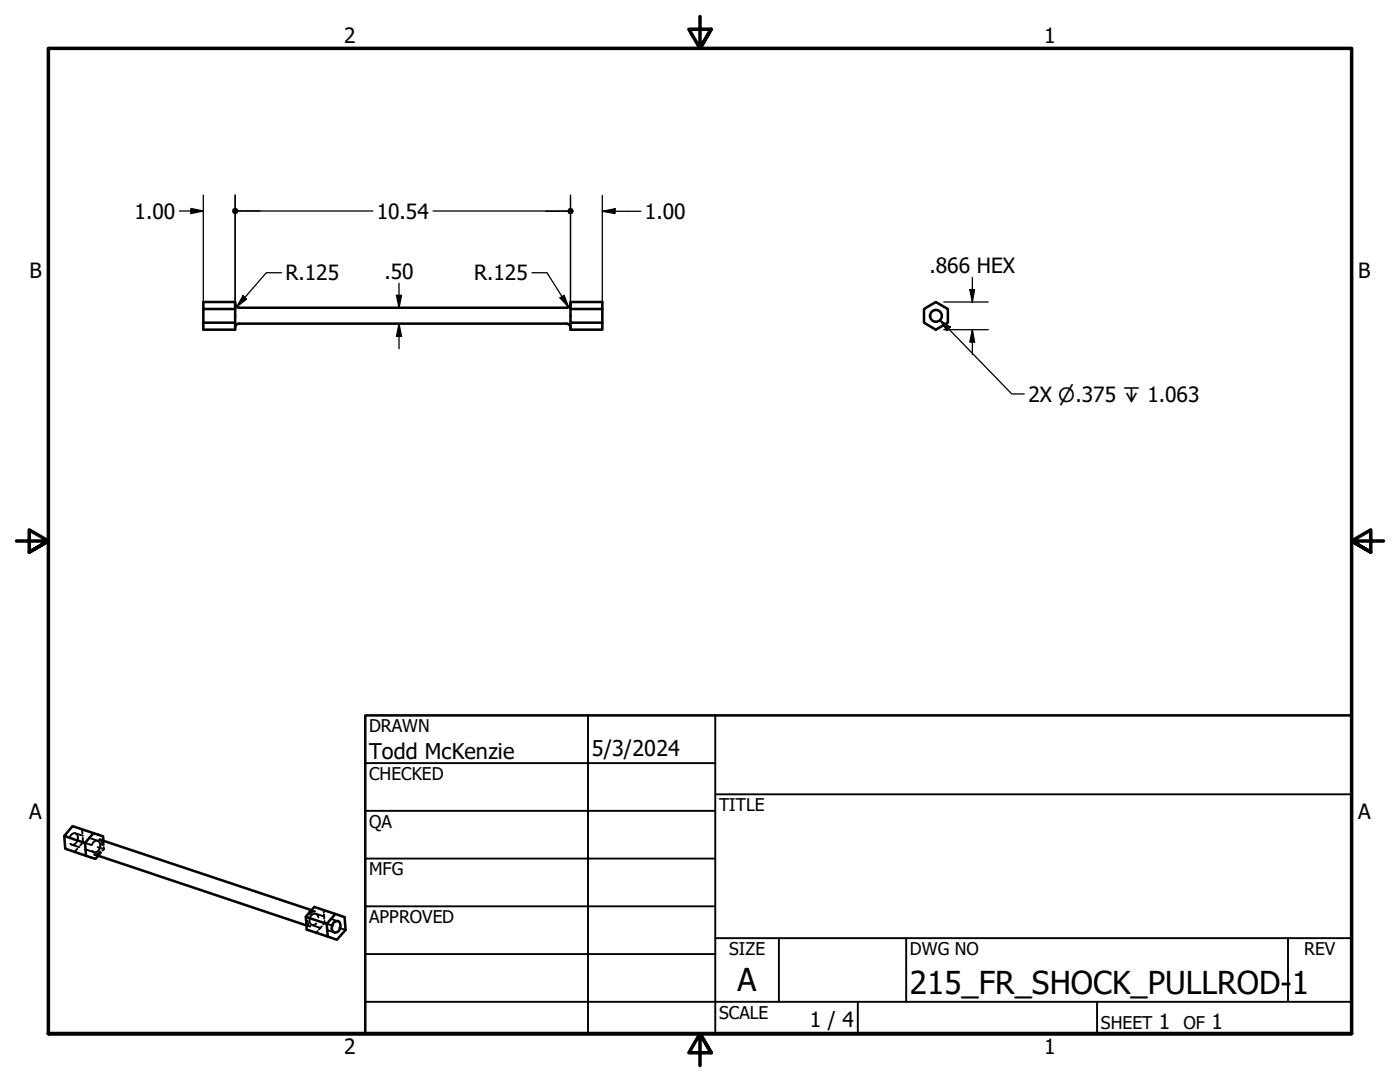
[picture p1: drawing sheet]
<svg xmlns="http://www.w3.org/2000/svg" width="279mm" height="216mm" viewBox="0 0 279 216" stroke-linecap="round" stroke-linejoin="round" font-family="sans-serif">
<!-- layer: Hidden (ANSI) -->
<g fill="none" stroke="#000" stroke-width=".38">
<path d="M13.9 167.1l.1-.3a.77 .77 0 0 1 .9-.6 .77 .77 0 0 1 .7 .9 1.41 1.41 0 0 1-1.2 1.5l-.4-.3M14.3 168.5l1.5 .5M15 166.3l1.6 .5M15.4 169.4l-.5 .6M16.4 165.5v.8M16.5 167.2l.1 .8-.6 .7M17 168.2l1.2 .4M17.3 169.5l1.4 .6M18 167.3l1.5 .5M18.4 168.6a.86 .86 0 0 1 1-.8 .86 .86 0 0 1 .6 1.1l-.1 .3a.88 .88 0 0 1-.5 .8 .88 .88 0 0 1-.9-.2M19.5 169l1.3 .4M19.7 170.6l-.1 .2"/>
<path d="M19.9 167.5l.2 .1 .2 .4 .1 .7M19.9 169.9l-.3 .4-.7 .2M20.2 170.1l-.4 .4M20.6 167.7v.2M20.6 168l.1 .6M20.7 169l.1 .4M20.8 169.4l-.4 .3M61.2 184.7h.2M61.4 183.7l.1 .9 .4 .2h-.2M62.2 181.6l.2 .1M62.3 184.6l1.5 .5M62.7 181.8l.2 .1h-.5l-.6 .6"/>
<path d="M63 182.3l1.5 .5M63.4 185.8l-.3 .3M63.6 183.1a.81 .81 0 0 0-.7-.8 .81 .81 0 0 0-.9 .6l-.2 .3a.83 .83 0 0 0 .2 1.1 .83 .83 0 0 0 1.1 0M64.2 184.8l-.6 .7M64.6 181.6v.5M64.6 182.4l.1 .9M64.8 183.8v.3l-.3 .4M65.2 185.5l1.5 .6M65.2 184.3l1.3 .4M66 183.3l1.4 .5M67.7 185.2l1.3 .3"/>
</g>
<!-- layer: Visible (ANSI) -->
<g fill="none" stroke="#000" stroke-width=".51">
<path d="M40.6 61.7v2.7M46.9 61.7h-6.3v-1.4h6.3v5.5h-6.3v-1.4h6.3M46.9 60.6a.79 .79 0 0 0 .8 .8M47.7 64.6a.79 .79 0 0 0-.8 .8M47.8 61.4h65.3M47.8 64.6h65.3M113.1 64.6a.79 .79 0 0 1 .8 .8M113.9 61.7h6.3v-1.4h-6.3v5.5h6.3v-1.4M113.9 60.6a.79 .79 0 0 1-.8 .8M120.2 61.7v2.7h-6.3M184.4 61.7l2.4-1.4 2.4 1.4v2.7l-2.4 1.4-2.4-1.4zM12.8 166.8l.2 2.6 4.1 1.4"/>
<path d="M18.7 166.2l-4.2-1.4-1.7 2 4.2 1.4M18.9 170.5l42.3 14.2M19.9 167.5l42.3 14.1M20.6 167.7v-.8l-1.9-.7-1.7 2 .1 2.6 1.9 .6 .6-.6M61 182.9l4.2 1.4 1.7-1.9-4.2-1.4-1.7 1.9 .2 2.6 4.2 1.4-.2-2.6M66.6 184.1a.79 .79 0 0 1 1.1-.2 .79 .79 0 0 1 .2 1 .97 .97 0 0 1-.4 1 .97 .97 0 0 1-1.1 0 1.55 1.55 0 0 1 .2-1.8zM66.9 182.4l1.9 .6 .2 2.5-1.8 2-1.8-.6"/>
<circle cx="186.8" cy="63" r="1.17"/>
</g>
<!-- layer: Border (ANSI) -->
<path d="M139.7 3.3v6.4l-2.2-3.9h4.4l-2.2 3.9 2.2-3.9M3.3 107.9h6.4l-3.9-2.2v4.5l3.9-2.3-3.9 2.3M276.1 107.9h-6.4l3.9-2.2v4.5l-3.9-2.3 3.9 2.3M9.7 206.2v-196.5h260v196.5h-260h260M141.9 210.1l-2.2-3.9 2.2 3.9h-4.4l2.2-3.9v6.4" fill="none" stroke="#000" stroke-width=".7"/>
<!-- layer: Title (ANSI) -->
<g fill="none" stroke="#000" stroke-width=".38">
<path d="M72.9 152.3h69.8M117.3 142.7v63.5M142.7 158.5h127M142.7 142.7v63.5M72.9 161.8h69.8M72.9 171.3h69.8M72.9 199.9h196.8M72.9 180.8h69.8M72.9 190.4h69.8M142.7 187.2h127M155.4 187.2v12.7M171.2 199.9v6.3"/>
<path d="M180.8 187.2v12.7M218.9 199.9v6.3M257 187.2v12.7"/>
</g>
<path d="M72.9 142.7h196.8v63.5h-196.8z" fill="none" stroke="#000" stroke-width=".51"/>
<!-- layer: Dimension (ANSI) -->
<g fill="none" stroke="#000" stroke-width=".25">
<path d="M40.6 38.9v21.2M46.9 38.9v21.2M113.9 38.9v22.5M120.2 39v21.1M35.8 42.1h4.8M38.1 41.6l2.5 .5-2.5 .5zM47.6 42.1h26.8M48.5 59l.7 .7-2 1.5zM56.2 54.4h-3.1l-5.9 6.8M79.1 58.9h1l-.5 2.5zM79.6 56.5v4.9M86.4 42.1h26.8"/>
<path d="M106.2 54.4h3l4.3 6.9M108.9 42.2h4.3M111.8 59.4l.8-.5 .9 2.4zM120.2 42.2l2.5-.5v.9zM120.2 42.2h7.7M193.5 57.8h1l-.4 2.5zM194.1 55.4v4.9M79.6 64.6l.5 2.5h-1zM79.6 64.6v5M188.3 65.8h8.9M188.3 60.3h8.9M194.1 65.8l.4 2.5h-1z"/>
<path d="M194.1 65.8v4.9"/>
</g>
<g fill="#000">
<path d="M38.1 41.6l2.5 .5-2.5 .5z" fill-rule="evenodd"/>
<path d="M48.5 59l.7 .7-2 1.5z" fill-rule="evenodd"/>
<path d="M79.1 58.9h1l-.5 2.5z" fill-rule="evenodd"/>
<path d="M111.8 59.4l.8-.5 .9 2.4z" fill-rule="evenodd"/>
<path d="M120.2 42.2l2.5-.5v.9z" fill-rule="evenodd"/>
<path d="M193.5 57.8h1l-.4 2.5z" fill-rule="evenodd"/>
<path d="M79.6 64.6l.5 2.5h-1z" fill-rule="evenodd"/>
<path d="M194.1 65.8l.4 2.5h-1z" fill-rule="evenodd"/>
<circle cx="46.9" cy="42.1" r=".63"/>
<circle cx="113.9" cy="42.1" r=".63"/>
<circle cx="113.9" cy="42.2" r=".63"/>
</g>
<!-- layer: Symbol (ANSI) -->
<path d="M187.6 63.9l2.1 1.4-.7 .7zM187.6 63.9l14.3 14.7h2.5" fill="none" stroke="#000" stroke-width=".25"/>
<path d="M187.6 63.9l2.1 1.4-.7 .7z" fill-rule="evenodd" fill="#000"/>
<g font-size="6.3">
<text x="147.2" y="197.7">A</text>
<text x="181.6" y="198.2">215_FR_SHOCK_PULLROD-</text>
<text x="257.8" y="198.2">1</text>
</g>
<g font-size="4.3">
<text x="73.7" y="151.4">Todd McKenzie</text>
<text x="118.1" y="150.8">5/3/2024</text>
</g>
<g font-size="4.2">
<text x="68.7" y="8.6">2</text>
<text x="208.4" y="8.6">1</text>
<text x="26.9" y="43.6">1.00</text>
<text x="75.2" y="43.6">10.54</text>
<text x="128.7" y="43.7">1.00</text>
<text x="5.9" y="55.5">B</text>
<text x="57" y="55.9">R.125</text>
<text x="76.7" y="55.7">.50</text>
<text x="94.6" y="55.9">R.125</text>
<text x="185.5" y="54.5">.866 HEX</text>
<text x="271.1" y="55.5">B</text>
<text x="205.2" y="80.1">2X ⌀.375 ↧ 1.063</text>
<text x="5.8" y="163.4">A</text>
<text x="271" y="163.4">A</text>
<text x="161.6" y="204.9">1 / 4</text>
<text x="231.3" y="205.4">1</text>
<text x="241.8" y="205.4">1</text>
<text x="68.7" y="210.3">2</text>
<text x="208.4" y="210.3">1</text>
</g>
<g font-size="3.5">
<text x="73.7" y="146">DRAWN</text>
<text x="73.7" y="155.6">CHECKED</text>
<text x="143.5" y="161.8">TITLE</text>
<text x="73.7" y="165.2">QA</text>
<text x="73.7" y="174.7">MFG</text>
<text x="73.7" y="184.2">APPROVED</text>
<text x="145.5" y="190.6">SIZE</text>
<text x="181.6" y="190.6">DWG NO</text>
<text x="260.3" y="190.5">REV</text>
<text x="143.5" y="203.3">SCALE</text>
<text x="219.7" y="205.4">SHEET</text>
<text x="236.2" y="205.4">OF</text>
</g>
</svg>
